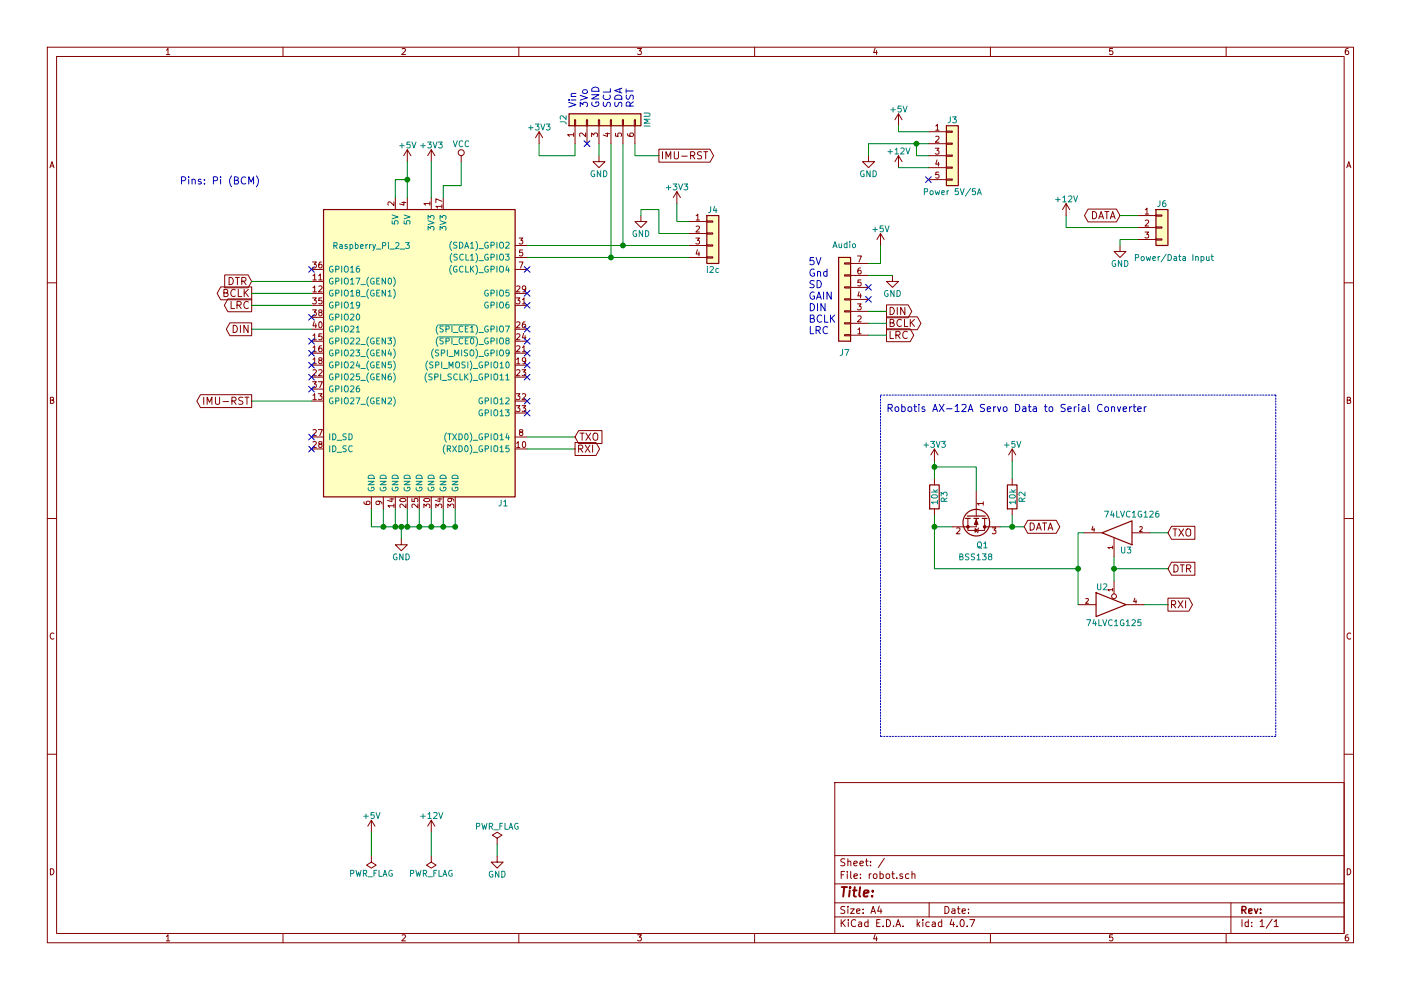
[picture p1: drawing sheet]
EESchema Schematic File Version 2
LIBS:power
LIBS:device
LIBS:transistors
LIBS:conn
LIBS:linear
LIBS:regul
LIBS:74xx
LIBS:cmos4000
LIBS:adc-dac
LIBS:memory
LIBS:xilinx
LIBS:microcontrollers
LIBS:dsp
LIBS:microchip
LIBS:analog_switches
LIBS:motorola
LIBS:texas
LIBS:intel
LIBS:audio
LIBS:interface
LIBS:digital-audio
LIBS:philips
LIBS:display
LIBS:cypress
LIBS:siliconi
LIBS:opto
LIBS:atmel
LIBS:contrib
LIBS:valves
LIBS:Logic_74xgxx
LIBS:robot-cache
EELAYER 25 0
EELAYER END
$Descr A4 11693 8268
encoding utf-8
Sheet 1 1
Title ""
Date ""
Rev ""
Comp ""
Comment1 ""
Comment2 ""
Comment3 ""
Comment4 ""
$EndDescr
$Comp
L PWR_FLAG #FLG01
U 1 1
P 4150 7050
F 0 "#FLG01" H 4150 7125 50  0001 C CNN
F 1 "PWR_FLAG" H 4150 7200 50  0000 C CNN
F 2 "" H 4150 7050 50  0001 C CNN
F 3 "" H 4150 7050 50  0001 C CNN
	1    4150 7050
	1    0    0    -1  
$EndComp
$Comp
L GND #PWR02
U 1 1
P 4150 7150
F 0 "#PWR02" H 4150 6900 50  0001 C CNN
F 1 "GND" H 4150 7000 50  0000 C CNN
F 2 "" H 4150 7150 50  0001 C CNN
F 3 "" H 4150 7150 50  0001 C CNN
	1    4150 7150
	1    0    0    -1  
$EndComp
Text Notes 7400 3450 0    60   ~ 0
Robotis AX-12A Servo Data to Serial Converter
$Comp
L Raspberry_Pi_2_3 J1
U 1 1
P 3500 2950
F 0 "J1" H 4200 1700 50  0000 C CNN
F 1 "Raspberry_Pi_2_3" H 3100 3850 50  0000 C CNN
F 2 "Pin_Headers:Pin_Header_Straight_2x20_Pitch2.54mm" H 4500 4200 50  0001 C CNN
F 3 "" H 3550 2800 50  0001 C CNN
	1    3500 2950
	1    0    0    -1  
$EndComp
$Comp
L Conn_01x06 J2
U 1 1
P 5000 1000
F 0 "J2" H 5000 1300 50  0000 C CNN
F 1 "IMU" H 5000 600 50  0000 C CNN
F 2 "Pin_Headers:Pin_Header_Straight_1x06_Pitch2.54mm" H 5000 1000 50  0001 C CNN
F 3 "" H 5000 1000 50  0001 C CNN
	1    5000 1000
	0    -1   -1   0   
$EndComp
$Comp
L Conn_01x07 J7
U 1 1
P 7050 2500
F 0 "J7" H 7050 2950 50  0000 C CNN
F 1 "Audio" H 7050 2050 50  0000 C CNN
F 2 "Pin_Headers:Pin_Header_Straight_1x07_Pitch2.54mm" H 7050 2500 50  0001 C CNN
F 3 "" H 7050 2500 50  0001 C CNN
	1    7050 2500
	-1   0    0    1   
$EndComp
$Comp
L GND #PWR03
U 1 1
P 3350 4500
F 0 "#PWR03" H 3350 4250 50  0001 C CNN
F 1 "GND" H 3350 4350 50  0000 C CNN
F 2 "" H 3350 4500 50  0001 C CNN
F 3 "" H 3350 4500 50  0001 C CNN
	1    3350 4500
	1    0    0    -1  
$EndComp
$Comp
L GND #PWR04
U 1 1
P 5000 1300
F 0 "#PWR04" H 5000 1050 50  0001 C CNN
F 1 "GND" H 5000 1150 50  0000 C CNN
F 2 "" H 5000 1300 50  0001 C CNN
F 3 "" H 5000 1300 50  0001 C CNN
	1    5000 1300
	1    0    0    -1  
$EndComp
Text Notes 1500 1550 0    60   ~ 0
Pins: Pi (BCM)
Text Notes 6750 2800 0    60   ~ 0
5V\nGnd\nSD\nGAIN\nDIN\nBCLK\nLRC
$Comp
L +5V #PWR05
U 1 1
P 7350 2050
F 0 "#PWR05" H 7350 1900 50  0001 C CNN
F 1 "+5V" H 7350 2190 50  0000 C CNN
F 2 "" H 7350 2050 50  0001 C CNN
F 3 "" H 7350 2050 50  0001 C CNN
	1    7350 2050
	1    0    0    -1  
$EndComp
$Comp
L GND #PWR06
U 1 1
P 7450 2300
F 0 "#PWR06" H 7450 2050 50  0001 C CNN
F 1 "GND" H 7450 2150 50  0000 C CNN
F 2 "" H 7450 2300 50  0001 C CNN
F 3 "" H 7450 2300 50  0001 C CNN
	1    7450 2300
	1    0    0    -1  
$EndComp
Text GLabel 7400 2800 2    60   Output ~ 0
LRC
Text GLabel 7400 2700 2    60   Output ~ 0
BCLK
Text GLabel 7400 2600 2    60   Output ~ 0
DIN
NoConn ~ 7250 2500
NoConn ~ 7250 2400
Text GLabel 2100 2750 0    60   Output ~ 0
DIN
Text GLabel 2100 2450 0    60   Output ~ 0
BCLK
Text GLabel 2100 2550 0    60   Output ~ 0
LRC
$Comp
L +3V3 #PWR07
U 1 1
P 3600 1350
F 0 "#PWR07" H 3600 1200 50  0001 C CNN
F 1 "+3V3" H 3600 1490 50  0000 C CNN
F 2 "" H 3600 1350 50  0001 C CNN
F 3 "" H 3600 1350 50  0001 C CNN
	1    3600 1350
	1    0    0    -1  
$EndComp
$Comp
L +3V3 #PWR08
U 1 1
P 4500 1200
F 0 "#PWR08" H 4500 1050 50  0001 C CNN
F 1 "+3V3" H 4500 1340 50  0000 C CNN
F 2 "" H 4500 1200 50  0001 C CNN
F 3 "" H 4500 1200 50  0001 C CNN
	1    4500 1200
	1    0    0    -1  
$EndComp
Text Notes 5300 900  1    60   ~ 0
Vin\n3Vo\nGND\nSCL\nSDA\nRST
NoConn ~ 4900 1200
Text GLabel 5500 1300 2    60   Output ~ 0
IMU-RST
Text GLabel 2100 3350 0    60   Output ~ 0
IMU-RST
$Comp
L 74LVC1G125 U2
U 1 1
P 9300 5050
F 0 "U2" H 9200 5200 50  0000 C CNN
F 1 "74LVC1G125" H 9300 4900 50  0000 C CNN
F 2 "TO_SOT_Packages_SMD:SOT-23-5_HandSoldering" H 9300 5050 50  0001 C CNN
F 3 "" H 9300 5050 50  0001 C CNN
	1    9300 5050
	1    0    0    -1  
$EndComp
$Comp
L 74LVC1G126 U3
U 1 1
P 9300 4450
F 0 "U3" H 9200 4600 50  0000 C CNN
F 1 "74LVC1G126" H 9150 4300 50  0000 C CNN
F 2 "TO_SOT_Packages_SMD:SOT-23-5_HandSoldering" H 9300 4450 50  0001 C CNN
F 3 "" H 9300 4450 50  0001 C CNN
	1    9300 4450
	-1   0    0    1   
$EndComp
$Comp
L R R3
U 1 1
P 7800 4150
F 0 "R3" V 7880 4150 50  0000 C CNN
F 1 "10k" V 7800 4150 50  0000 C CNN
F 2 "Resistors_SMD:R_1206_HandSoldering" V 7730 4150 50  0001 C CNN
F 3 "" H 7800 4150 50  0001 C CNN
	1    7800 4150
	1    0    0    -1  
$EndComp
$Comp
L R R2
U 1 1
P 8450 4150
F 0 "R2" V 8530 4150 50  0000 C CNN
F 1 "10k" V 8450 4150 50  0000 C CNN
F 2 "Resistors_SMD:R_1206_HandSoldering" V 8380 4150 50  0001 C CNN
F 3 "" H 8450 4150 50  0001 C CNN
	1    8450 4150
	1    0    0    -1  
$EndComp
$Comp
L +5V #PWR09
U 1 1
P 8450 3850
F 0 "#PWR09" H 8450 3700 50  0001 C CNN
F 1 "+5V" H 8450 3990 50  0000 C CNN
F 2 "" H 8450 3850 50  0001 C CNN
F 3 "" H 8450 3850 50  0001 C CNN
	1    8450 3850
	1    0    0    -1  
$EndComp
Text GLabel 8550 4400 2    60   BiDi ~ 0
DATA
Text GLabel 9750 4450 2    60   Input ~ 0
TXO
Text GLabel 9750 4750 2    60   Input ~ 0
DTR
Text GLabel 9750 5050 2    60   Output ~ 0
RXI
$Comp
L +5V #PWR010
U 1 1
P 3100 6950
F 0 "#PWR010" H 3100 6800 50  0001 C CNN
F 1 "+5V" H 3100 7090 50  0000 C CNN
F 2 "" H 3100 6950 50  0001 C CNN
F 3 "" H 3100 6950 50  0001 C CNN
	1    3100 6950
	1    0    0    -1  
$EndComp
$Comp
L PWR_FLAG #FLG011
U 1 1
P 3100 7150
F 0 "#FLG011" H 3100 7225 50  0001 C CNN
F 1 "PWR_FLAG" H 3100 7300 50  0000 C CNN
F 2 "" H 3100 7150 50  0001 C CNN
F 3 "" H 3100 7150 50  0001 C CNN
	1    3100 7150
	-1   0    0    1   
$EndComp
Text GLabel 9350 1800 0    60   BiDi ~ 0
DATA
$Comp
L GND #PWR012
U 1 1
P 9350 2050
F 0 "#PWR012" H 9350 1800 50  0001 C CNN
F 1 "GND" H 9350 1900 50  0000 C CNN
F 2 "" H 9350 2050 50  0001 C CNN
F 3 "" H 9350 2050 50  0001 C CNN
	1    9350 2050
	1    0    0    -1  
$EndComp
Wire Wire Line
	4150 7150 4150 7050
Wire Notes Line
	7350 3300 10650 3300
Wire Notes Line
	10650 3300 10650 6150
Wire Notes Line
	7350 6150 7350 3300
Wire Wire Line
	3100 4250 3100 4400
Wire Wire Line
	3100 4400 3800 4400
Wire Wire Line
	3350 4400 3350 4500
Wire Wire Line
	3800 4400 3800 4250
Connection ~ 3350 4400
Wire Wire Line
	3200 4250 3200 4400
Connection ~ 3200 4400
Wire Wire Line
	3300 4250 3300 4400
Connection ~ 3300 4400
Wire Wire Line
	3400 4250 3400 4400
Connection ~ 3400 4400
Wire Wire Line
	3500 4250 3500 4400
Connection ~ 3500 4400
Wire Wire Line
	3600 4250 3600 4400
Connection ~ 3600 4400
Wire Wire Line
	3700 4250 3700 4400
Connection ~ 3700 4400
Wire Wire Line
	4400 3650 4800 3650
Wire Wire Line
	4400 3750 4800 3750
Connection ~ 3800 4400
Wire Wire Line
	2600 2750 2100 2750
Wire Wire Line
	7450 2300 7250 2300
Wire Wire Line
	7250 2200 7350 2200
Wire Wire Line
	7350 2200 7350 2050
Wire Wire Line
	7250 2600 7400 2600
Wire Wire Line
	7250 2700 7400 2700
Wire Wire Line
	7250 2800 7400 2800
Wire Wire Line
	2600 2450 2100 2450
Wire Wire Line
	2600 2550 2100 2550
Wire Wire Line
	4500 1200 4500 1300
Wire Wire Line
	4500 1300 4800 1300
Wire Wire Line
	4800 1300 4800 1200
Wire Wire Line
	5000 1200 5000 1300
Wire Wire Line
	5200 1200 5200 2050
Wire Wire Line
	5100 1200 5100 2150
Wire Wire Line
	5300 1200 5300 1300
Wire Wire Line
	5300 1300 5500 1300
Wire Wire Line
	9600 4450 9750 4450
Connection ~ 9300 4750
Wire Wire Line
	9050 4450 9000 4450
Wire Wire Line
	9000 4450 9000 5050
Connection ~ 9000 4750
Wire Wire Line
	9550 5050 9750 5050
Wire Wire Line
	3100 6950 3100 7150
Wire Notes Line
	10650 6150 7350 6150
Wire Wire Line
	9500 2000 9350 2000
Wire Wire Line
	9350 2000 9350 2050
NoConn ~ 4400 2250
NoConn ~ 4400 2550
NoConn ~ 4400 2750
NoConn ~ 4400 3350
NoConn ~ 4400 3450
NoConn ~ 2600 3750
NoConn ~ 2600 3650
NoConn ~ 2600 3250
NoConn ~ 2600 3150
NoConn ~ 2600 3050
NoConn ~ 2600 2950
NoConn ~ 2600 2850
NoConn ~ 2600 2250
NoConn ~ 2600 2650
$Comp
L BSS138 Q1
U 1 1
P 8150 4300
F 0 "Q1" V 8400 4300 50  0000 L CNN
F 1 "BSS138" V 8500 4150 50  0000 L CNN
F 2 "TO_SOT_Packages_SMD:SOT-23" H 8350 4225 50  0001 L CIN
F 3 "" H 8150 4300 50  0001 L CNN
	1    8150 4300
	0    1    1    0   
$EndComp
Wire Wire Line
	8350 4400 8550 4400
Wire Wire Line
	8450 4300 8450 4400
Connection ~ 8450 4400
Wire Wire Line
	8450 4000 8450 3850
Wire Wire Line
	7800 3850 7800 4000
Wire Wire Line
	8150 4100 8150 3900
Wire Wire Line
	8150 3900 7800 3900
Connection ~ 7800 3900
Wire Wire Line
	7800 4300 7800 4750
Wire Wire Line
	7800 4400 7950 4400
Connection ~ 7800 4400
$Comp
L +5V #PWR013
U 1 1
P 3400 1350
F 0 "#PWR013" H 3400 1200 50  0001 C CNN
F 1 "+5V" H 3400 1490 50  0000 C CNN
F 2 "" H 3400 1350 50  0001 C CNN
F 3 "" H 3400 1350 50  0001 C CNN
	1    3400 1350
	1    0    0    -1  
$EndComp
Wire Wire Line
	3400 1350 3400 1650
Wire Wire Line
	7800 4750 9000 4750
Wire Wire Line
	3300 1650 3300 1500
Wire Wire Line
	3300 1500 3400 1500
Connection ~ 3400 1500
Wire Wire Line
	3600 1650 3600 1350
Wire Wire Line
	3700 1650 3700 1550
$Comp
L +3V3 #PWR014
U 1 1
P 7800 3850
F 0 "#PWR014" H 7800 3700 50  0001 C CNN
F 1 "+3V3" H 7800 3990 50  0000 C CNN
F 2 "" H 7800 3850 50  0001 C CNN
F 3 "" H 7800 3850 50  0001 C CNN
	1    7800 3850
	1    0    0    -1  
$EndComp
$Comp
L Conn_01x03 J6
U 1 1
P 9700 1900
F 0 "J6" H 9700 2100 50  0000 C CNN
F 1 "Power/Data Input" H 9800 1650 50  0000 C CNN
F 2 "Connectors_Molex:Molex_SPOX-5267_22-03-5035_03x2.54mm_Straight" H 9700 1900 50  0001 C CNN
F 3 "" H 9700 1900 50  0001 C CNN
	1    9700 1900
	1    0    0    -1  
$EndComp
Wire Wire Line
	9350 1800 9500 1800
Wire Wire Line
	9500 1900 8900 1900
Wire Wire Line
	8900 1900 8900 1800
$Comp
L +12V #PWR015
U 1 1
P 8900 1800
F 0 "#PWR015" H 8900 1650 50  0001 C CNN
F 1 "+12V" H 8900 1940 50  0000 C CNN
F 2 "" H 8900 1800 50  0001 C CNN
F 3 "" H 8900 1800 50  0001 C CNN
	1    8900 1800
	1    0    0    -1  
$EndComp
$Comp
L +12V #PWR016
U 1 1
P 3600 6950
F 0 "#PWR016" H 3600 6800 50  0001 C CNN
F 1 "+12V" H 3600 7090 50  0000 C CNN
F 2 "" H 3600 6950 50  0001 C CNN
F 3 "" H 3600 6950 50  0001 C CNN
	1    3600 6950
	1    0    0    -1  
$EndComp
$Comp
L PWR_FLAG #FLG017
U 1 1
P 3600 7150
F 0 "#FLG017" H 3600 7225 50  0001 C CNN
F 1 "PWR_FLAG" H 3600 7300 50  0000 C CNN
F 2 "" H 3600 7150 50  0001 C CNN
F 3 "" H 3600 7150 50  0001 C CNN
	1    3600 7150
	-1   0    0    1   
$EndComp
Wire Wire Line
	3600 6950 3600 7150
$Comp
L Conn_01x05 J3
U 1 1
P 7950 1300
F 0 "J3" H 7950 1600 50  0000 C CNN
F 1 "Power 5V/5A" H 7950 1000 50  0000 C CNN
F 2 "Pin_Headers:Pin_Header_Straight_1x05_Pitch2.54mm" H 7950 1300 50  0001 C CNN
F 3 "" H 7950 1300 50  0001 C CNN
	1    7950 1300
	1    0    0    -1  
$EndComp
$Comp
L +5V #PWR018
U 1 1
P 7500 1050
F 0 "#PWR018" H 7500 900 50  0001 C CNN
F 1 "+5V" H 7500 1190 50  0000 C CNN
F 2 "" H 7500 1050 50  0001 C CNN
F 3 "" H 7500 1050 50  0001 C CNN
	1    7500 1050
	1    0    0    -1  
$EndComp
$Comp
L +12V #PWR019
U 1 1
P 7500 1400
F 0 "#PWR019" H 7500 1250 50  0001 C CNN
F 1 "+12V" H 7500 1540 50  0000 C CNN
F 2 "" H 7500 1400 50  0001 C CNN
F 3 "" H 7500 1400 50  0001 C CNN
	1    7500 1400
	1    0    0    -1  
$EndComp
$Comp
L GND #PWR020
U 1 1
P 7250 1300
F 0 "#PWR020" H 7250 1050 50  0001 C CNN
F 1 "GND" H 7250 1150 50  0000 C CNN
F 2 "" H 7250 1300 50  0001 C CNN
F 3 "" H 7250 1300 50  0001 C CNN
	1    7250 1300
	1    0    0    -1  
$EndComp
Wire Wire Line
	7750 1100 7500 1100
Wire Wire Line
	7500 1100 7500 1050
Wire Wire Line
	7500 1400 7750 1400
Wire Wire Line
	7750 1300 7650 1300
Wire Wire Line
	7650 1300 7650 1200
Wire Wire Line
	7250 1200 7750 1200
Wire Wire Line
	7250 1200 7250 1300
Connection ~ 7650 1200
NoConn ~ 7750 1500
Text GLabel 4800 3650 2    60   Input ~ 0
TXO
Text GLabel 4800 3750 2    60   Output ~ 0
RXI
Wire Wire Line
	9300 4650 9300 4850
Wire Wire Line
	9300 4750 9750 4750
Text GLabel 2100 2350 0    60   Input ~ 0
DTR
Wire Wire Line
	2600 2350 2100 2350
$Comp
L VCC #PWR021
U 1 1
P 3850 1350
F 0 "#PWR021" H 3850 1200 50  0001 C CNN
F 1 "VCC" H 3850 1500 50  0000 C CNN
F 2 "" H 3850 1350 50  0001 C CNN
F 3 "" H 3850 1350 50  0001 C CNN
	1    3850 1350
	1    0    0    -1  
$EndComp
Wire Wire Line
	3700 1550 3850 1550
Wire Wire Line
	3850 1550 3850 1350
Wire Wire Line
	2600 3350 2100 3350
NoConn ~ 4400 2450
Wire Wire Line
	4400 2050 5750 2050
Wire Wire Line
	4400 2150 5750 2150
NoConn ~ 4400 2850
NoConn ~ 4400 2950
NoConn ~ 4400 3050
NoConn ~ 4400 3150
$Comp
L Conn_01x04 J4
U 1 1
P 5950 1950
F 0 "J4" H 5950 2150 50  0000 C CNN
F 1 "i2c" H 5950 1650 50  0000 C CNN
F 2 "Pin_Headers:Pin_Header_Straight_1x04_Pitch2.54mm" H 5950 1950 50  0001 C CNN
F 3 "" H 5950 1950 50  0001 C CNN
	1    5950 1950
	1    0    0    -1  
$EndComp
$Comp
L +3V3 #PWR022
U 1 1
P 5650 1700
F 0 "#PWR022" H 5650 1550 50  0001 C CNN
F 1 "+3V3" H 5650 1840 50  0000 C CNN
F 2 "" H 5650 1700 50  0001 C CNN
F 3 "" H 5650 1700 50  0001 C CNN
	1    5650 1700
	1    0    0    -1  
$EndComp
Connection ~ 5100 2150
Connection ~ 5200 2050
$Comp
L GND #PWR023
U 1 1
P 5350 1800
F 0 "#PWR023" H 5350 1550 50  0001 C CNN
F 1 "GND" H 5350 1650 50  0000 C CNN
F 2 "" H 5350 1800 50  0001 C CNN
F 3 "" H 5350 1800 50  0001 C CNN
	1    5350 1800
	1    0    0    -1  
$EndComp
Wire Wire Line
	5350 1800 5350 1750
Wire Wire Line
	5350 1750 5500 1750
Wire Wire Line
	5500 1750 5500 1950
Wire Wire Line
	5500 1950 5750 1950
Wire Wire Line
	5750 1850 5650 1850
Wire Wire Line
	5650 1850 5650 1700
$EndSCHEMATC
